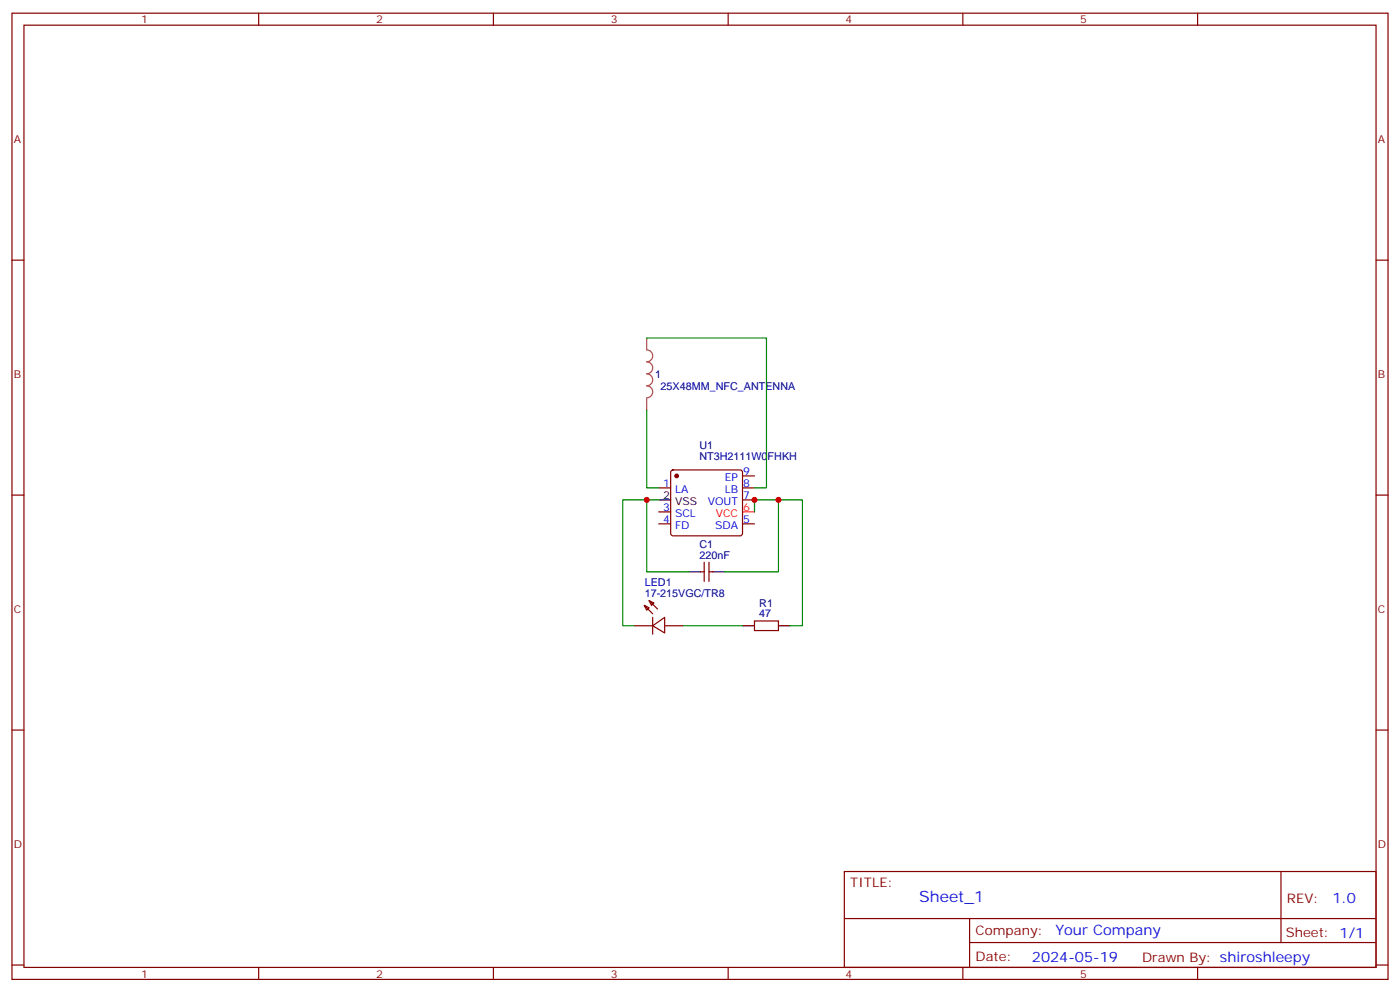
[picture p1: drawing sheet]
<svg xmlns="http://www.w3.org/2000/svg" width="412mm" height="292mm" viewBox="0 0 412 292" stroke-linecap="round" stroke-linejoin="round" font-family="sans-serif">
<g fill="none" stroke="#870000" stroke-width=".35">
<path d="M3.5 3.9h405.4v284.3h-405.4zM7.1 7.4h398.2v277.3h-398.2zM76.2 3.9v3.5M145.3 3.9v3.5M214.5 3.9v3.5M283.6 3.9v3.5M352.8 3.9v3.5M3.5 76.6h3.6M405.3 76.6h3.6M197.8 138.5l.5-.2h19.7l.5 .2 .2 .5v18l-.2 .5-.5 .2h-19.7l-.5-.2-.2-.5v-18zM3.5 145.7h3.6M194 143.6h3.6"/>
<path d="M194 154.2h3.6M194 150.6h3.6M218.7 140.1h3.5M218.7 143.6h3.5M218.7 147.1h3.5M218.7 154.2h3.5M405.3 145.7h3.6M189.8 178.2l1.4 .7-.7 .7zM189.8 178.2l2.5 2.4M191.2 176.7l1.4 .7-.7 .8zM191.2 176.7l2.5 2.5M206.4 168.3h1"/>
<path d="M207.4 165.5v5.6M208.8 165.5v5.6M208.8 168.3h1.1M187 184.1h5.3M192.3 184.1l3.5-2.4v4.6zM192.3 181.7v4.9M195.8 184.1h5.3M222.2 182.7h7.1v2.9h-7.1zM3.5 214.8h3.6M405.3 214.8h3.6M248.7 256.5h156.6v28.2h-156.6zM377.3 256.5v20.9"/>
<path d="M248.7 270.3h156.5M285.6 277.4h119.6M285.6 270.3v14.1M3.5 284h3.6M76.2 284.7v3.5M145.3 284.7v3.5M214.5 284.7v3.5M283.6 284.7v3.5M352.8 284.7v3.5M405.3 284h3.6"/>
</g>
<path d="M218.7 150.6h3.5" fill="none" stroke="#f00" stroke-width=".35"/>
<path d="M194 147.1h3.6M202.8 168.3h3.6M209.9 168.3h3.5M218.7 184.1h3.5M229.3 184.1h3.5" fill="none" stroke="#000" stroke-width=".35"/>
<circle cx="199.3" cy="140.1" r=".53" fill="#870000" stroke="#870000" stroke-width=".35"/>
<path d="M190.5 99.5v3.5a1.76 1.76 0 0 1 1.8 1.7 1.76 1.76 0 0 1-1.8 1.8 1.76 1.76 0 0 1 1.8 1.7 1.76 1.76 0 0 1-1.8 1.8 1.76 1.76 0 0 1 1.8 1.8 1.76 1.76 0 0 1-1.8 1.7 1.76 1.76 0 0 1 1.8 1.8 1.76 1.76 0 0 1-1.8 1.8M190.5 117.2v3.4" fill="none" stroke="#a64a4a" stroke-width=".35"/>
<path d="M190.5 99.5h35.3v44.1h-3.6M190.5 120.6v23h3.5M190.5 147.1v21.2h12.3M194 147.1h-10.6v37h3.6M222.2 150.6v-3.5h14.2v37h-3.6M229.3 147.1v21.2h-15.9M201.1 184.1h17.6" fill="none" stroke="#008700" stroke-width=".35"/>
<g fill="#c00">
<circle cx="222.3" cy="147.1" r=".88"/>
<circle cx="229.3" cy="147.1" r=".88"/>
<circle cx="190.5" cy="147.1" r=".88"/>
</g>
<text font-size="4.6" fill="#00f" x="270.8" y="265.5">Sheet_1</text>
<g font-size="4.2" fill="#00f">
<text x="392.5" y="265.7">1.0</text>
<text x="310.9" y="275.3">Your Company</text>
<text x="304" y="283.1">2024-05-19</text>
</g>
<g font-size="3.9" fill="#800">
<text x="250.5" y="261.1">TITLE:</text>
<text x="379.1" y="265.7">REV:</text>
<text x="287.4" y="275.3">Company:</text>
<text x="378.7" y="275.9">Sheet: 1/1</text>
<text x="287.4" y="282.9">Date:</text>
<text x="336.4" y="283">Drawn By: shiroshleepy</text>
</g>
<g font-size="3.2" fill="#800">
<text x="41.6" y="6.9">1</text>
<text x="110.8" y="6.9">2</text>
<text x="179.9" y="6.9">3</text>
<text x="249.1" y="6.9">4</text>
<text x="318.2" y="6.9">5</text>
<text x="4.1" y="42">A</text>
<text x="405.9" y="42">A</text>
<text x="4.1" y="111.1">B</text>
<text x="405.9" y="111.1">B</text>
<text x="4.1" y="180.3">C</text>
<text x="405.9" y="180.3">C</text>
<text x="4.1" y="249.4">D</text>
<text x="405.9" y="249.4">D</text>
<text x="41.6" y="287.7">1</text>
<text x="110.8" y="287.7">2</text>
<text x="179.9" y="287.7">3</text>
<text x="249.1" y="287.7">4</text>
<text x="318.2" y="287.7">5</text>
</g>
<g font-size="3.2" fill="#000080">
<text x="193" y="111.2">1</text>
<text x="194.6" y="114.7">25X48MM_NFC_ANTENNA</text>
<text x="206" y="135.4">NT3H2111W0FHKH</text>
<text x="206" y="132.2">U1</text>
<text x="206" y="161.2">C1</text>
<text x="206" y="164.4">220nF</text>
<text x="189.9" y="172.5">LED1</text>
<text x="189.9" y="175.7">17-215VGC/TR8</text>
<text x="223.7" y="178.5">R1</text>
<text x="223.7" y="181.7">47</text>
</g>
<g font-size="3.2" fill="#00f">
<text x="195.4" y="143.2">1</text>
<text x="213.5" y="141.5">EP</text>
<text x="218.9" y="139.7">9</text>
<text x="218.9" y="143.2">8</text>
<text x="198.9" y="145">LA</text>
<text x="208.5" y="148.5">VOUT</text>
<text x="213.5" y="145">LB</text>
<text x="218.9" y="146.8">7</text>
<text x="195.4" y="153.8">4</text>
<text x="195.4" y="150.3">3</text>
<text x="198.9" y="155.6">FD</text>
<text x="198.9" y="152">SCL</text>
<text x="210.6" y="155.6">SDA</text>
<text x="218.9" y="153.8">5</text>
</g>
<g font-size="3.2">
<text x="195.4" y="146.8">2</text>
<text x="198.9" y="148.5">VSS</text>
</g>
<g font-size="3.2" fill="#f00">
<text x="210.8" y="152">VCC</text>
<text x="218.9" y="150.3">6</text>
</g>
</svg>
